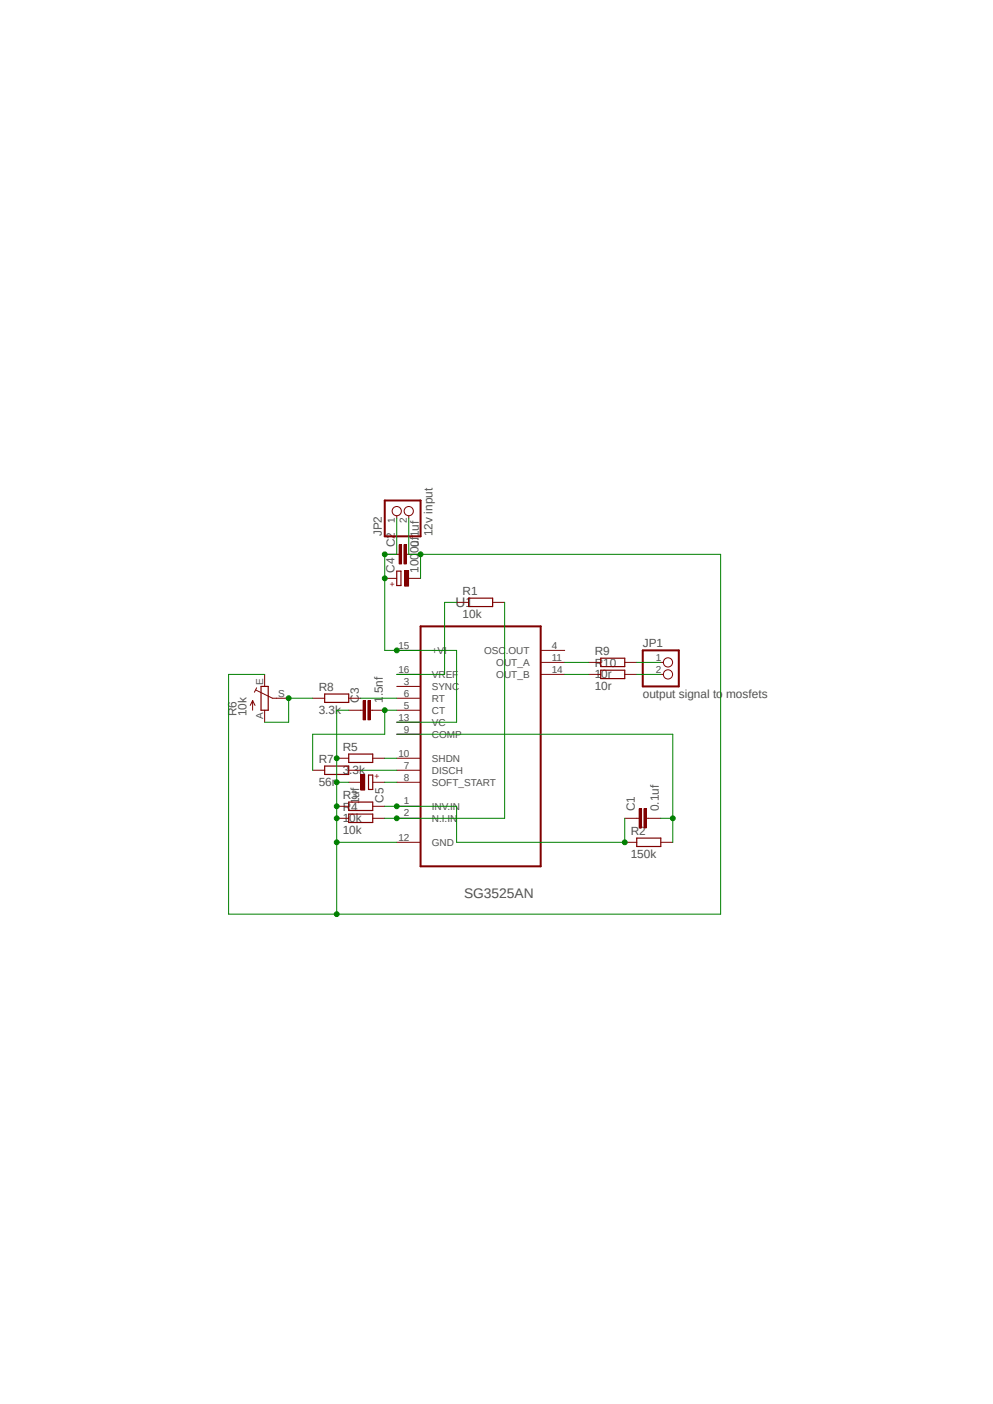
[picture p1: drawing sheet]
<svg xmlns="http://www.w3.org/2000/svg" width="210mm" height="297mm" viewBox="0 0 210 297" stroke-linecap="round" stroke-linejoin="round" font-family="sans-serif">
<path d="M47.4 102.5l116 92M163.4 102.5l-116 92" fill="none" stroke="#fff" stroke-width=".21"/>
<path d="M88.9 132.5h25.4v50.8h-25.4z" fill="none" stroke="#800000" stroke-width=".42"/>
<g fill="none" stroke="#800000" stroke-width=".21">
<path d="M83.9 137.6h5M96.6 127.4h2.5M104.2 127.4h2.5M114.3 137.6h5.1M83.9 142.7h5M83.9 145.2h5M83.9 147.7h5M83.9 150.2h5M83.9 152.8h5M83.9 155.3h5M114.3 142.7h5.1M114.3 140.1h5.1"/>
<path d="M71.2 160.4h2.5M71.2 170.6h2.5M71.2 173.1h2.5M78.8 160.4h2.6M78.8 170.6h2.6M78.8 173.1h2.6M83.9 160.4h5M83.9 162.9h5M83.9 165.5h5M83.9 170.6h5M83.9 173.1h5M83.9 178.2h5"/>
<path d="M132.1 178.2h2.6M134.7 173.1h.5M136.7 173.1h.5M139.7 178.2h2.6"/>
</g>
<path d="M99.1 126.5h5.1v1.8h-5.1zM73.7 159.5h5.1v1.8h-5.1zM73.7 169.7h5.1v1.7h-5.1zM73.7 172.2h5.1v1.8h-5.1zM134.7 177.3h5v1.8h-5z" fill="none" stroke="#800000" stroke-width=".25"/>
<path d="M136.2 171.1h.5v4h-.5z" fill-rule="evenodd" fill="#800000"/>
<path d="M136.2 171.1h.5v4h-.5z" fill="none" stroke="#800000" stroke-width=".21"/>
<path d="M135.2 171.1h.5v4h-.5z" fill-rule="evenodd" fill="#800000"/>
<path d="M83.9 117.3h.5M85.9 117.3h.5M132.1 173.1h2.6M135.2 171.1h.5v4h-.5zM137.2 173.1h2.5" fill="none" stroke="#800000" stroke-width=".21"/>
<path d="M85.4 115.2h.5v4.1h-.5z" fill-rule="evenodd" fill="#800000"/>
<path d="M85.4 115.2h.5v4.1h-.5z" fill="none" stroke="#800000" stroke-width=".21"/>
<path d="M84.4 115.2h.5v4.1h-.5z" fill-rule="evenodd" fill="#800000"/>
<path d="M81.4 117.3h2.5M84.4 115.2h.5v4.1h-.5zM86.4 117.3h2.5M76.3 150.2h.5M78.3 150.2h.5" fill="none" stroke="#800000" stroke-width=".21"/>
<path d="M77.8 148.2h.5v4.1h-.5z" fill-rule="evenodd" fill="#800000"/>
<path d="M77.8 148.2h.5v4.1h-.5z" fill="none" stroke="#800000" stroke-width=".21"/>
<path d="M76.8 148.2h.5v4.1h-.5z" fill-rule="evenodd" fill="#800000"/>
<path d="M73.7 150.2h2.6M76.8 148.2h.5v4.1h-.5zM78.8 150.2h2.6" fill="none" stroke="#800000" stroke-width=".21"/>
<path d="M83.9 120.8h.9v3.1h-.9z" fill="none" stroke="#800000" stroke-width=".25"/>
<path d="M85.6 120.7h.8v3.3h-.8z" fill-rule="evenodd" fill="#800000"/>
<path d="M81.4 122.3h2.5M85.6 120.7h.8v3.3h-.8zM86.4 122.3h2.5M66.1 147.7h2.6M73.7 147.7h2.6M66.1 162.9h2.6M73.7 162.9h2.6" fill="none" stroke="#800000" stroke-width=".21"/>
<path d="M68.7 146.8h5v1.8h-5zM68.7 162.1h5v1.7h-5zM77.9 164h.9v3h-.9z" fill="none" stroke="#800000" stroke-width=".25"/>
<path d="M76.3 163.8h.8v3.3h-.8z" fill-rule="evenodd" fill="#800000"/>
<g fill="none" stroke="#800000" stroke-width=".21">
<path d="M83.9 109.1v.5M86.4 109.1v.5M53.4 148.2v2M53.4 148.2l-.5 1M53.4 148.2l.5 1M54.1 146l3.5 1.7h3.4M54.3 145.5l-.5 .9M56 142.7v2.5M56 150.2v2.6M124.5 140.1h2.5M124.5 142.7h2.5M132.1 140.1h2.6"/>
<path d="M132.1 142.7h2.6M139.7 140.1h.6M139.7 142.7h.6M73.7 165.5h2.6M76.3 163.8h.8v3.3h-.8zM78.8 165.5h2.6"/>
<circle cx="83.9" cy="108.1" r=".98"/>
<circle cx="86.4" cy="108.1" r=".98"/>
<circle cx="141.3" cy="142.7" r=".98"/>
<circle cx="141.3" cy="140.1" r=".98"/>
</g>
<path d="M127 139.2h5.1v1.8h-5.1zM55.2 145.2h1.5v5h-1.5zM127 141.8h5.1v1.8h-5.1z" fill="none" stroke="#800000" stroke-width=".25"/>
<path d="M81.4 105.9h7.5v7.6h-7.5zM135.9 137.6h7.7v7.6h-7.7z" fill="none" stroke="#800000" stroke-width=".42"/>
<path d="M96.6 127.4h-2.6v15.3h-10.1M106.7 127.4v45.7h-25.3" fill="none" stroke="#008000" stroke-width=".21"/>
<circle cx="83.9" cy="173.1" r=".51" fill="#008000"/>
<g fill="none" stroke="#008000" stroke-width=".21">
<path d="M132.1 173.1v5.1h-35.5"/>
<circle cx="83.9" cy="173.1" r=".51"/>
</g>
<circle cx="132.1" cy="178.2" r=".51" fill="#008000"/>
<g fill="none" stroke="#008000" stroke-width=".21">
<path d="M81.4 170.6h15.2v7.6"/>
<circle cx="132.1" cy="178.2" r=".51"/>
</g>
<circle cx="83.9" cy="170.6" r=".51" fill="#008000"/>
<g fill="none" stroke="#008000" stroke-width=".21">
<path d="M83.9 155.3h58.4v22.9M139.7 173.1h2.6"/>
<circle cx="83.9" cy="170.6" r=".51"/>
</g>
<circle cx="142.3" cy="173.1" r=".51" fill="#008000"/>
<g fill="none" stroke="#008000" stroke-width=".21">
<path d="M81.4 117.3v20.3h15.2v15.2h-12.7"/>
<circle cx="142.3" cy="173.1" r=".51"/>
</g>
<circle cx="81.4" cy="122.3" r=".51" fill="#008000"/>
<circle cx="81.4" cy="122.3" r=".51" fill="none" stroke="#008000" stroke-width=".21"/>
<circle cx="83.9" cy="137.6" r=".51" fill="#008000"/>
<g fill="none" stroke="#008000" stroke-width=".21">
<path d="M83.9 109.6v7.7h-2.5"/>
<circle cx="83.9" cy="137.6" r=".51"/>
</g>
<circle cx="81.4" cy="117.3" r=".51" fill="#008000"/>
<g fill="none" stroke="#008000" stroke-width=".21">
<path d="M152.4 117.3h-63.5v5"/>
<circle cx="81.4" cy="117.3" r=".51"/>
</g>
<circle cx="88.9" cy="117.3" r=".51" fill="#008000"/>
<g fill="none" stroke="#008000" stroke-width=".21">
<path d="M152.4 117.3v76.1h-81.2M71.2 170.6v7.6h12.7"/>
<circle cx="88.9" cy="117.3" r=".51"/>
</g>
<circle cx="71.2" cy="173.1" r=".51" fill="#008000"/>
<g fill="none" stroke="#008000" stroke-width=".21">
<path d="M71.2 178.2v15.2"/>
<circle cx="71.2" cy="173.1" r=".51"/>
</g>
<circle cx="71.2" cy="178.2" r=".51" fill="#008000"/>
<g fill="none" stroke="#008000" stroke-width=".21">
<path d="M71.2 160.4v5.1"/>
<circle cx="71.2" cy="178.2" r=".51"/>
</g>
<circle cx="71.2" cy="170.6" r=".51" fill="#008000"/>
<g fill="none" stroke="#008000" stroke-width=".21">
<path d="M73.7 150.2h-2.5v10.2M71.2 165.5v5.1"/>
<circle cx="71.2" cy="170.6" r=".51"/>
</g>
<circle cx="71.2" cy="160.4" r=".51" fill="#008000"/>
<g fill="none" stroke="#008000" stroke-width=".21">
<path d="M56 142.7h-7.7v50.7h22.9"/>
<circle cx="71.2" cy="160.4" r=".51"/>
</g>
<circle cx="71.2" cy="193.4" r=".51" fill="#008000"/>
<g fill="none" stroke="#008000" stroke-width=".21">
<path d="M71.2 165.5h2.5"/>
<circle cx="71.2" cy="193.4" r=".51"/>
</g>
<circle cx="71.2" cy="165.5" r=".51" fill="#008000"/>
<g fill="none" stroke="#008000" stroke-width=".21">
<path d="M86.4 109.6v7.7h2.5M83.9 150.2h-2.5v5.1h-15.3v7.6M81.4 160.4h2.5"/>
<circle cx="71.2" cy="165.5" r=".51"/>
</g>
<circle cx="81.4" cy="150.2" r=".51" fill="#008000"/>
<g fill="none" stroke="#008000" stroke-width=".21">
<path d="M66.1 147.7h-5.1v5.1h-5M76.3 147.7h7.6M76.3 162.9h7.6"/>
<circle cx="81.4" cy="150.2" r=".51"/>
</g>
<circle cx="61" cy="147.7" r=".51" fill="#008000"/>
<g fill="none" stroke="#008000" stroke-width=".21">
<path d="M119.4 142.7h5.1M119.4 140.1h5.1M134.7 142.7h5M134.7 140.1h5M81.4 165.5h2.5"/>
<circle cx="61" cy="147.7" r=".51"/>
</g>
<g font-size="2.9" fill="#505050">
<text x="96.3" y="128.5">U1</text>
<text x="98.1" y="189.9">SG3525AN</text>
</g>
<g font-size="2.5" fill="#505050">
<text x="80.7" y="113.5" transform="rotate(-90 80.7 113.5)">JP2</text>
<text x="91.5" y="113.5" transform="rotate(-90 91.5 113.5)">12v input</text>
<text x="83.5" y="115.7" transform="rotate(-90 83.5 115.7)">C2</text>
<text x="88.6" y="115.7" transform="rotate(-90 88.6 115.7)">0.1uf</text>
<text x="83.4" y="121.2" transform="rotate(-90 83.4 121.2)">C4</text>
<text x="88.5" y="121.2" transform="rotate(-90 88.5 121.2)">1000uf</text>
<text x="97.8" y="125.9">R1</text>
<text x="97.8" y="130.7">10k</text>
<text x="135.9" y="136.9">JP1</text>
<text x="125.8" y="143.4">10r</text>
<text x="125.8" y="138.6">R9</text>
<text x="125.8" y="141.1">R10</text>
<text x="67.4" y="146.2">R8</text>
<text x="75.9" y="148.7" transform="rotate(-90 75.9 148.7)">C3</text>
<text x="81" y="148.7" transform="rotate(-90 81 148.7)">1.5nf</text>
<text x="125.8" y="146">10r</text>
<text x="135.9" y="147.7">output signal to mosfets</text>
<text x="50" y="151.5" transform="rotate(-90 50 151.5)">R6</text>
<text x="52.2" y="151.5" transform="rotate(-90 52.2 151.5)">10k</text>
<text x="67.4" y="151">3.3k</text>
<text x="67.4" y="161.5">R7</text>
<text x="72.5" y="158.9">R5</text>
<text x="67.4" y="166.2">56r</text>
<text x="72.5" y="163.7">3.3k</text>
<text x="72.5" y="173.9">10k</text>
<text x="72.5" y="169.1">R3</text>
<text x="72.5" y="171.6">R4</text>
<text x="76" y="170.1" transform="rotate(-90 76 170.1)">1uf</text>
<text x="81.1" y="169.8" transform="rotate(-90 81.1 169.8)">C5</text>
<text x="134.3" y="171.6" transform="rotate(-90 134.3 171.6)">C1</text>
<text x="139.4" y="171.6" transform="rotate(-90 139.4 171.6)">0.1uf</text>
<text x="72.5" y="176.4">10k</text>
<text x="133.4" y="176.7">R2</text>
<text x="133.4" y="181.5">150k</text>
</g>
<g font-size="2.1" fill="#505050">
<text x="83.5" y="110.7" transform="rotate(-90 83.5 110.7)">1</text>
<text x="86.1" y="110.7" transform="rotate(-90 86.1 110.7)">2</text>
<text x="84.2" y="137.2">15</text>
<text x="116.7" y="137.2">4</text>
<text x="84.2" y="142.3">16</text>
<text x="91.3" y="138.3">+VI</text>
<text x="91.3" y="143.4">VREF</text>
<text x="102.4" y="138.3">OSC.OUT</text>
<text x="104.9" y="140.9">OUT_A</text>
<text x="104.9" y="143.4">OUT_B</text>
<text x="116.7" y="139.7">11</text>
<text x="116.7" y="142.3">14</text>
<text x="138.7" y="139.7">1</text>
<text x="138.7" y="142.3">2</text>
<text x="55.6" y="144.8" transform="rotate(-90 55.6 144.8)">E</text>
<text x="58.8" y="147.4">S</text>
<text x="85.4" y="144.8">3</text>
<text x="85.4" y="147.4">6</text>
<text x="85.4" y="149.9">5</text>
<text x="91.3" y="146">SYNC</text>
<text x="91.3" y="148.5">RT</text>
<text x="55.6" y="152" transform="rotate(-90 55.6 152)">A</text>
<text x="84.2" y="152.4">13</text>
<text x="85.4" y="155">9</text>
<text x="91.3" y="151">CT</text>
<text x="91.3" y="153.5">VC</text>
<text x="84.2" y="160.1">10</text>
<text x="91.3" y="156.1">COMP</text>
<text x="91.3" y="161.2">SHDN</text>
<text x="85.4" y="162.6">7</text>
<text x="85.4" y="165.1">8</text>
<text x="91.3" y="163.7">DISCH</text>
<text x="91.3" y="166.2">SOFT_START</text>
<text x="85.4" y="170.2">1</text>
<text x="85.4" y="172.7">2</text>
<text x="91.3" y="171.3">INV.IN</text>
<text x="91.3" y="173.9">N.I.IN</text>
<text x="84.2" y="177.8">12</text>
<text x="91.3" y="178.9">GND</text>
</g>
<g font-size="1.8" fill="#800000">
<text x="82.4" y="124.2">+</text>
<text x="79.2" y="164.9">+</text>
</g>
</svg>
